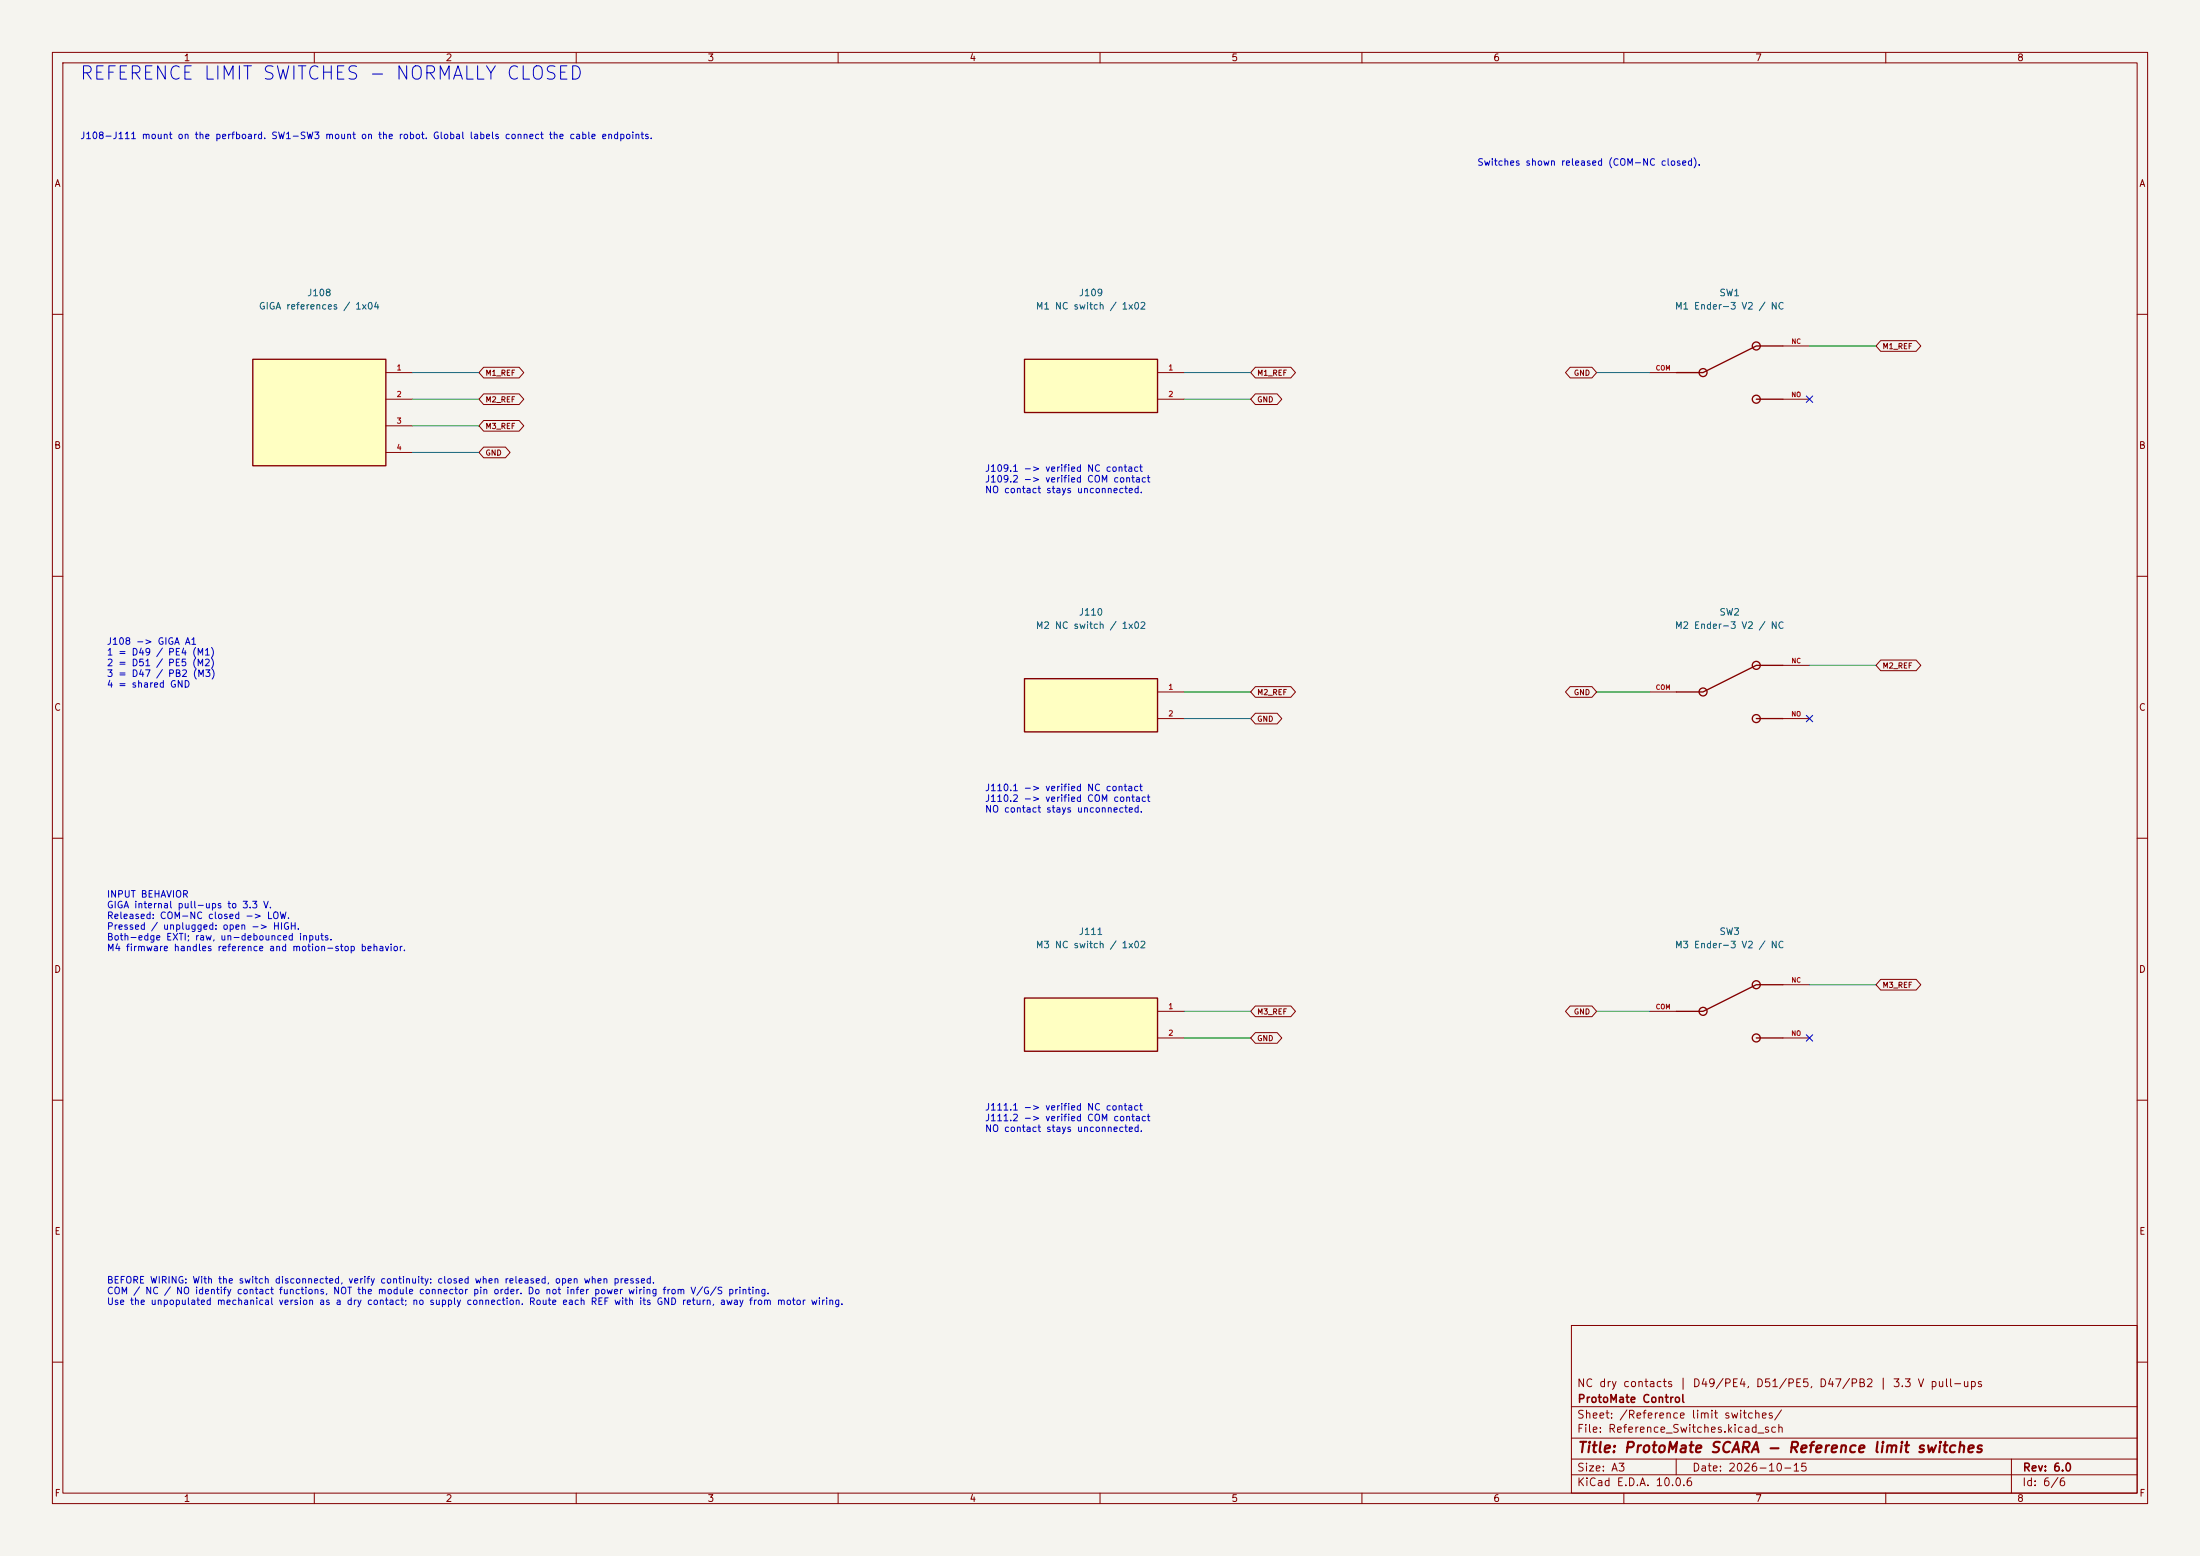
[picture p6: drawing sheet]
(kicad_sch
(version 20250114)
(generator "eeschema")
(paper "A3")
(title_block (title "ProtoMate SCARA - Reference limit switches") (date "2026-10-15") (rev "6.0") (company "ProtoMate Control") (comment 1 "NC dry contacts | D49/PE4, D51/PE5, D47/PB2 | 3.3 V pull-ups"))
(lib_symbols (symbol "ProtoMate:Header_2x03" (pin_names (offset 1.016) hide) (in_bom yes) (on_board yes) (property "Reference" "J" (at 0 7.62 0) (effects (font (size 1.27 1.27)))) (property "Value" "Header_2x03" (at 0 5.08 0) (effects (font (size 1.27 1.27)))) (property "Footprint" "ProtoMate_Perfboard:PinHeader_2x03_P2.54mm_Vertical" (at 0 0 0) (effects (font (size 1.27 1.27)) (hide yes))) (property "Description" "Passive 2.54 mm perfboard cable header, pin order listed top to bottom" (at 0 0 0) (effects (font (size 1.27 1.27)) (hide yes))) (symbol "Header_2x03_0_1" (rectangle (start -12.7 2.54) (end 12.7 -27.939999999999998) (stroke (width 0.254) (type default)) (fill (type background)))) (symbol "Header_2x03_1_1" (pin passive line (at 17.78 0.0 180) (length 5.08) (name "Pin_1" (effects (font (size 1.016 1.016)))) (number "1" (effects (font (size 1.016 1.016))))) (pin passive line (at 17.78 -5.08 180) (length 5.08) (name "Pin_2" (effects (font (size 1.016 1.016)))) (number "2" (effects (font (size 1.016 1.016))))) (pin passive line (at 17.78 -10.16 180) (length 5.08) (name "Pin_3" (effects (font (size 1.016 1.016)))) (number "3" (effects (font (size 1.016 1.016))))) (pin passive line (at 17.78 -15.24 180) (length 5.08) (name "Pin_4" (effects (font (size 1.016 1.016)))) (number "4" (effects (font (size 1.016 1.016))))) (pin passive line (at 17.78 -20.32 180) (length 5.08) (name "Pin_5" (effects (font (size 1.016 1.016)))) (number "5" (effects (font (size 1.016 1.016))))) (pin passive line (at 17.78 -25.4 180) (length 5.08) (name "Pin_6" (effects (font (size 1.016 1.016)))) (number "6" (effects (font (size 1.016 1.016))))))) (symbol "ProtoMate:Header_1x02" (pin_names (offset 1.016) hide) (in_bom yes) (on_board yes) (property "Reference" "J" (at 0 7.62 0) (effects (font (size 1.27 1.27)))) (property "Value" "Header_1x02" (at 0 5.08 0) (effects (font (size 1.27 1.27)))) (property "Footprint" "ProtoMate_Perfboard:PinHeader_1x02_P2.54mm_Vertical" (at 0 0 0) (effects (font (size 1.27 1.27)) (hide yes))) (property "Description" "Passive 2.54 mm perfboard cable header, pin order listed top to bottom" (at 0 0 0) (effects (font (size 1.27 1.27)) (hide yes))) (symbol "Header_1x02_0_1" (rectangle (start -12.7 2.54) (end 12.7 -7.62) (stroke (width 0.254) (type default)) (fill (type background)))) (symbol "Header_1x02_1_1" (pin passive line (at 17.78 0.0 180) (length 5.08) (name "Pin_1" (effects (font (size 1.016 1.016)))) (number "1" (effects (font (size 1.016 1.016))))) (pin passive line (at 17.78 -5.08 180) (length 5.08) (name "Pin_2" (effects (font (size 1.016 1.016)))) (number "2" (effects (font (size 1.016 1.016))))))) (symbol "ProtoMate:Reference_Switch_NC" (pin_names (offset 1.016) (hide yes)) (in_bom yes) (on_board no) (property "Reference" "SW" (at 0 15.24 0) (effects (font (size 1.27 1.27)))) (property "Value" "Creality Ender-3 V2 / NC" (at 0 12.7 0) (effects (font (size 1.27 1.27)))) (property "Footprint" "" (at 0 0 0) (effects (font (size 1.27 1.27)) (hide yes))) (property "Description" "Unpowered mechanical endstop; shown released with COM-NC closed. COM/NC/NO are functional contacts; confirm PCB connector mapping by continuity." (at 0 0 0) (effects (font (size 1.27 1.27)) (hide yes))) (symbol "Reference_Switch_NC_0_1" (polyline (pts (xy -10.16 0) (xy -5.08 0) (xy 5.08 5.08) (xy 10.16 5.08)) (stroke (width 0.254) (type default)) (fill (type none))) (polyline (pts (xy 5.08 -5.08) (xy 10.16 -5.08)) (stroke (width 0.254) (type default)) (fill (type none))) (circle (center -5.08 0) (radius 0.762) (stroke (width 0.254) (type default)) (fill (type none))) (circle (center 5.08 5.08) (radius 0.762) (stroke (width 0.254) (type default)) (fill (type none))) (circle (center 5.08 -5.08) (radius 0.762) (stroke (width 0.254) (type default)) (fill (type none)))) (symbol "Reference_Switch_NC_1_1" (pin passive line (at -15.24 0 0) (length 5.08) (name "COM" (effects (font (size 1.016 1.016)))) (number "COM" (effects (font (size 0.889 0.889))))) (pin passive line (at 15.24 5.08 180) (length 5.08) (name "NC" (effects (font (size 1.016 1.016)))) (number "NC" (effects (font (size 0.889 0.889))))) (pin passive line (at 15.24 -5.08 180) (length 5.08) (name "NO" (effects (font (size 1.016 1.016)))) (number "NO" (effects (font (size 0.889 0.889)))))))
(symbol "ProtoMate:Header_1x04" (pin_names (offset 1.016) hide) (in_bom yes) (on_board yes) (property "Reference" "J" (at 0 7.62 0) (effects (font (size 1.27 1.27)))) (property "Value" "Header_1x04" (at 0 5.08 0) (effects (font (size 1.27 1.27)))) (property "Footprint" "ProtoMate_Perfboard:PinHeader_1x04_P2.54mm_Vertical" (at 0 0 0) (effects (font (size 1.27 1.27)) (hide yes))) (property "Description" "Passive 2.54 mm perfboard cable header, pin order listed top to bottom" (at 0 0 0) (effects (font (size 1.27 1.27)) (hide yes))) (symbol "Header_1x04_0_1" (rectangle (start -12.7 2.54) (end 12.7 -17.78) (stroke (width 0.254) (type default)) (fill (type background)))) (symbol "Header_1x04_1_1" (pin passive line (at 17.78 0.0 180) (length 5.08) (name "Pin_1" (effects (font (size 1.016 1.016)))) (number "1" (effects (font (size 1.016 1.016))))) (pin passive line (at 17.78 -5.08 180) (length 5.08) (name "Pin_2" (effects (font (size 1.016 1.016)))) (number "2" (effects (font (size 1.016 1.016))))) (pin passive line (at 17.78 -10.16 180) (length 5.08) (name "Pin_3" (effects (font (size 1.016 1.016)))) (number "3" (effects (font (size 1.016 1.016))))) (pin passive line (at 17.78 -15.24 180) (length 5.08) (name "Pin_4" (effects (font (size 1.016 1.016)))) (number "4" (effects (font (size 1.016 1.016)))))  )))
(symbol (lib_id "ProtoMate:Header_1x04") (at 60.96 71.12 0) (unit 1) (in_bom yes) (on_board yes) (dnp no) (property "Reference" "J108" (at 60.96 55.88 0) (effects (font (size 1.27 1.27)))) (property "Value" "GIGA references / 1x04" (at 60.96 58.42 0) (effects (font (size 1.27 1.27)))) (property "Footprint" "ProtoMate_Perfboard:PinHeader_1x04_P2.54mm_Vertical" (at 60.96 71.12 0) (effects (font (size 1.27 1.27)) (hide yes))))
(wire (pts (xy 78.74 71.12) (xy 91.44 71.12)) (stroke (width 0) (type default)))
(global_label "M1_REF" (shape bidirectional) (at 91.44 71.12 180) (effects (font (size 1.016 1.016)) (justify left)) (property "Intersheetrefs" "${INTERSHEET_REFS}" (at 91.44 71.12 0) (effects (font (size 1.27 1.27)) (hide yes))))
(wire (pts (xy 78.74 76.2) (xy 91.44 76.2)) (stroke (width 0) (type default)))
(global_label "M2_REF" (shape bidirectional) (at 91.44 76.2 180) (effects (font (size 1.016 1.016)) (justify left)) (property "Intersheetrefs" "${INTERSHEET_REFS}" (at 91.44 76.2 0) (effects (font (size 1.27 1.27)) (hide yes))))
(wire (pts (xy 78.74 81.28) (xy 91.44 81.28)) (stroke (width 0) (type default)))
(global_label "M3_REF" (shape bidirectional) (at 91.44 81.28 180) (effects (font (size 1.016 1.016)) (justify left)) (property "Intersheetrefs" "${INTERSHEET_REFS}" (at 91.44 81.28 0) (effects (font (size 1.27 1.27)) (hide yes))))
(wire (pts (xy 78.74 86.36) (xy 91.44 86.36)) (stroke (width 0) (type default)))
(global_label "GND" (shape bidirectional) (at 91.44 86.36 180) (effects (font (size 1.016 1.016)) (justify left)) (property "Intersheetrefs" "${INTERSHEET_REFS}" (at 91.44 86.36 0) (effects (font (size 1.27 1.27)) (hide yes))))




(symbol (lib_id "ProtoMate:Header_1x02") (at 208.28 71.12 0) (unit 1) (in_bom yes) (on_board yes) (dnp no) (property "Reference" "J109" (at 208.28 55.88 0) (effects (font (size 1.27 1.27)))) (property "Value" "M1 NC switch / 1x02" (at 208.28 58.42 0) (effects (font (size 1.27 1.27)))) (property "Footprint" "ProtoMate_Perfboard:PinHeader_1x02_P2.54mm_Vertical" (at 208.28 71.12 0) (effects (font (size 1.27 1.27)) (hide yes))))
(wire (pts (xy 226.06 71.12) (xy 238.76 71.12)) (stroke (width 0) (type default)))
(global_label "M1_REF" (shape bidirectional) (at 238.76 71.12 180) (effects (font (size 1.016 1.016)) (justify left)) (property "Intersheetrefs" "${INTERSHEET_REFS}" (at 238.76 71.12 0) (effects (font (size 1.27 1.27)) (hide yes))))
(wire (pts (xy 226.06 76.2) (xy 238.76 76.2)) (stroke (width 0) (type default)))
(global_label "GND" (shape bidirectional) (at 238.76 76.2 180) (effects (font (size 1.016 1.016)) (justify left)) (property "Intersheetrefs" "${INTERSHEET_REFS}" (at 238.76 76.2 0) (effects (font (size 1.27 1.27)) (hide yes))))
(symbol (lib_id "ProtoMate:Reference_Switch_NC") (at 330.2 71.12 0) (unit 1) (in_bom yes) (on_board no) (dnp no) (property "Reference" "SW1" (at 330.2 55.88 0) (effects (font (size 1.27 1.27)))) (property "Value" "M1 Ender-3 V2 / NC" (at 330.2 58.42 0) (effects (font (size 1.27 1.27)))) (property "Footprint" "" (at 330.2 71.12 0) (effects (font (size 1.27 1.27)) (hide yes))))
(wire (pts (xy 314.96 71.12) (xy 304.8 71.12)) (stroke (width 0) (type default)))
(global_label "GND" (shape bidirectional) (at 304.8 71.12 0) (effects (font (size 1.016 1.016)) (justify right)) (property "Intersheetrefs" "${INTERSHEET_REFS}" (at 304.8 71.12 0) (effects (font (size 1.27 1.27)) (hide yes))))
(wire (pts (xy 345.44 66.04) (xy 358.14 66.04)) (stroke (width 0) (type default)))
(global_label "M1_REF" (shape bidirectional) (at 358.14 66.04 180) (effects (font (size 1.016 1.016)) (justify left)) (property "Intersheetrefs" "${INTERSHEET_REFS}" (at 358.14 66.04 0) (effects (font (size 1.27 1.27)) (hide yes))))
(no_connect (at 345.44 76.2))
(text "J109.1 -> verified NC contact\nJ109.2 -> verified COM contact\nNO contact stays unconnected." (at 187.96 88.9 0) (effects (font (size 1.27 1.27)) (justify left top)))
(symbol (lib_id "ProtoMate:Header_1x02") (at 208.28 132.08 0) (unit 1) (in_bom yes) (on_board yes) (dnp no) (property "Reference" "J110" (at 208.28 116.84000000000002 0) (effects (font (size 1.27 1.27)))) (property "Value" "M2 NC switch / 1x02" (at 208.28 119.38000000000001 0) (effects (font (size 1.27 1.27)))) (property "Footprint" "ProtoMate_Perfboard:PinHeader_1x02_P2.54mm_Vertical" (at 208.28 132.08 0) (effects (font (size 1.27 1.27)) (hide yes))))
(wire (pts (xy 226.06 132.08) (xy 238.76 132.08)) (stroke (width 0) (type default)))
(global_label "M2_REF" (shape bidirectional) (at 238.76 132.08 180) (effects (font (size 1.016 1.016)) (justify left)) (property "Intersheetrefs" "${INTERSHEET_REFS}" (at 238.76 132.08 0) (effects (font (size 1.27 1.27)) (hide yes))))
(wire (pts (xy 226.06 137.16) (xy 238.76 137.16)) (stroke (width 0) (type default)))
(global_label "GND" (shape bidirectional) (at 238.76 137.16 180) (effects (font (size 1.016 1.016)) (justify left)) (property "Intersheetrefs" "${INTERSHEET_REFS}" (at 238.76 137.16 0) (effects (font (size 1.27 1.27)) (hide yes))))
(symbol (lib_id "ProtoMate:Reference_Switch_NC") (at 330.2 132.08 0) (unit 1) (in_bom yes) (on_board no) (dnp no) (property "Reference" "SW2" (at 330.2 116.84000000000002 0) (effects (font (size 1.27 1.27)))) (property "Value" "M2 Ender-3 V2 / NC" (at 330.2 119.38000000000001 0) (effects (font (size 1.27 1.27)))) (property "Footprint" "" (at 330.2 132.08 0) (effects (font (size 1.27 1.27)) (hide yes))))
(wire (pts (xy 314.96 132.08) (xy 304.8 132.08)) (stroke (width 0) (type default)))
(global_label "GND" (shape bidirectional) (at 304.8 132.08 0) (effects (font (size 1.016 1.016)) (justify right)) (property "Intersheetrefs" "${INTERSHEET_REFS}" (at 304.8 132.08 0) (effects (font (size 1.27 1.27)) (hide yes))))
(wire (pts (xy 345.44 127.0) (xy 358.14 127.0)) (stroke (width 0) (type default)))
(global_label "M2_REF" (shape bidirectional) (at 358.14 127.0 180) (effects (font (size 1.016 1.016)) (justify left)) (property "Intersheetrefs" "${INTERSHEET_REFS}" (at 358.14 127.0 0) (effects (font (size 1.27 1.27)) (hide yes))))
(no_connect (at 345.44 137.16))
(text "J110.1 -> verified NC contact\nJ110.2 -> verified COM contact\nNO contact stays unconnected." (at 187.96 149.86 0) (effects (font (size 1.27 1.27)) (justify left top)))
(symbol (lib_id "ProtoMate:Header_1x02") (at 208.28 193.04 0) (unit 1) (in_bom yes) (on_board yes) (dnp no) (property "Reference" "J111" (at 208.28 177.79999999999998 0) (effects (font (size 1.27 1.27)))) (property "Value" "M3 NC switch / 1x02" (at 208.28 180.34 0) (effects (font (size 1.27 1.27)))) (property "Footprint" "ProtoMate_Perfboard:PinHeader_1x02_P2.54mm_Vertical" (at 208.28 193.04 0) (effects (font (size 1.27 1.27)) (hide yes))))
(wire (pts (xy 226.06 193.04) (xy 238.76 193.04)) (stroke (width 0) (type default)))
(global_label "M3_REF" (shape bidirectional) (at 238.76 193.04 180) (effects (font (size 1.016 1.016)) (justify left)) (property "Intersheetrefs" "${INTERSHEET_REFS}" (at 238.76 193.04 0) (effects (font (size 1.27 1.27)) (hide yes))))
(wire (pts (xy 226.06 198.12) (xy 238.76 198.12)) (stroke (width 0) (type default)))
(global_label "GND" (shape bidirectional) (at 238.76 198.12 180) (effects (font (size 1.016 1.016)) (justify left)) (property "Intersheetrefs" "${INTERSHEET_REFS}" (at 238.76 198.12 0) (effects (font (size 1.27 1.27)) (hide yes))))
(symbol (lib_id "ProtoMate:Reference_Switch_NC") (at 330.2 193.04 0) (unit 1) (in_bom yes) (on_board no) (dnp no) (property "Reference" "SW3" (at 330.2 177.79999999999998 0) (effects (font (size 1.27 1.27)))) (property "Value" "M3 Ender-3 V2 / NC" (at 330.2 180.34 0) (effects (font (size 1.27 1.27)))) (property "Footprint" "" (at 330.2 193.04 0) (effects (font (size 1.27 1.27)) (hide yes))))
(wire (pts (xy 314.96 193.04) (xy 304.8 193.04)) (stroke (width 0) (type default)))
(global_label "GND" (shape bidirectional) (at 304.8 193.04 0) (effects (font (size 1.016 1.016)) (justify right)) (property "Intersheetrefs" "${INTERSHEET_REFS}" (at 304.8 193.04 0) (effects (font (size 1.27 1.27)) (hide yes))))
(wire (pts (xy 345.44 187.96) (xy 358.14 187.96)) (stroke (width 0) (type default)))
(global_label "M3_REF" (shape bidirectional) (at 358.14 187.96 180) (effects (font (size 1.016 1.016)) (justify left)) (property "Intersheetrefs" "${INTERSHEET_REFS}" (at 358.14 187.96 0) (effects (font (size 1.27 1.27)) (hide yes))))
(no_connect (at 345.44 198.12))
(text "J111.1 -> verified NC contact\nJ111.2 -> verified COM contact\nNO contact stays unconnected." (at 187.96 210.82 0) (effects (font (size 1.27 1.27)) (justify left top)))
(text "REFERENCE LIMIT SWITCHES - NORMALLY CLOSED" (at 15.24 12.7 0) (effects (font (size 2.54 2.54)) (justify left top)))
(text "J108-J111 mount on the perfboard. SW1-SW3 mount on the robot. Global labels connect the cable endpoints." (at 15.24 25.4 0) (effects (font (size 1.27 1.27)) (justify left top)))
(text "J108 -> GIGA A1\n1 = D49 / PE4 (M1)\n2 = D51 / PE5 (M2)\n3 = D47 / PB2 (M3)\n4 = shared GND" (at 20.32 121.92 0) (effects (font (size 1.27 1.27)) (justify left top)))
(text "INPUT BEHAVIOR\nGIGA internal pull-ups to 3.3 V.\nReleased: COM-NC closed -> LOW.\nPressed / unplugged: open -> HIGH.\nBoth-edge EXTI; raw, un-debounced inputs.\nM4 firmware handles reference and motion-stop behavior." (at 20.32 170.18 0) (effects (font (size 1.27 1.27)) (justify left top)))
(text "BEFORE WIRING: With the switch disconnected, verify continuity: closed when released, open when pressed.\nCOM / NC / NO identify contact functions, NOT the module connector pin order. Do not infer power wiring from V/G/S printing.\nUse the unpopulated mechanical version as a dry contact; no supply connection. Route each REF with its GND return, away from motor wiring." (at 20.32 243.84 0) (effects (font (size 1.27 1.27)) (justify left top)))
(text "Switches shown released (COM-NC closed)." (at 281.94 30.48 0) (effects (font (size 1.27 1.27)) (justify left top))))
